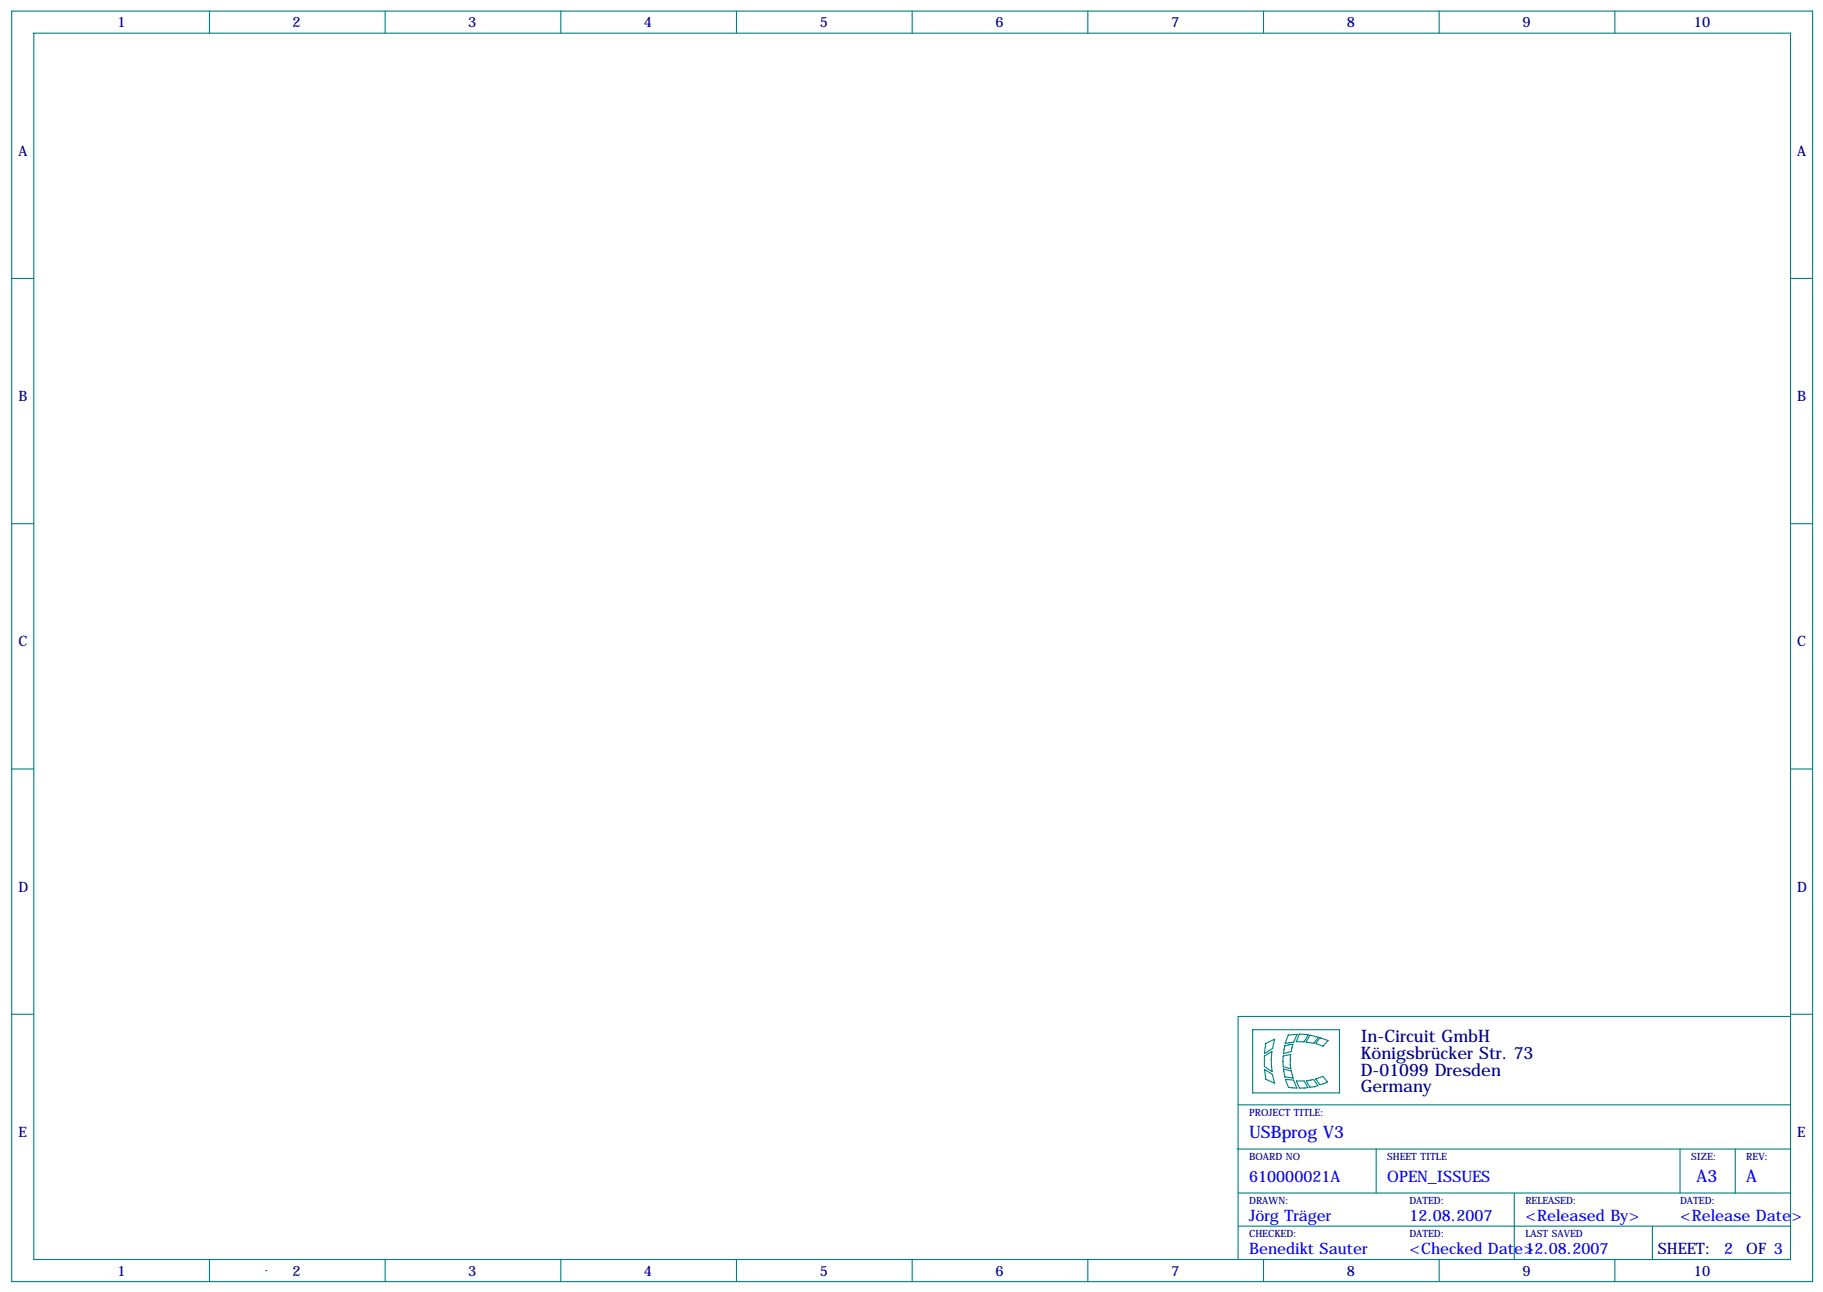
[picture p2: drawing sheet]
<svg xmlns="http://www.w3.org/2000/svg" width="419mm" height="297mm" viewBox="0 0 419 297" stroke-linecap="round" stroke-linejoin="round" font-family="sans-serif">
<g fill="none" stroke="#008080" stroke-width=".25">
<path d="M2.7 2.6h414v292.1h-414zM7.8 7.6h403.8v282h-403.8zM48.2 2.6v5M88.5 2.6v5M128.9 2.6v5M169.3 2.6v5M209.7 2.6v5M250.1 2.6v5M290.5 2.6v5M330.9 2.6v5M371.2 2.6v5M2.7 64h5.1"/>
<path d="M411.6 64h5.1M2.7 120.4h5.1M411.6 120.4h5.1M2.7 176.8h5.1M411.6 176.8h5.1M2.7 233.2h5.1M288 236.7h19.9v14.6h-19.9zM291 239.9l2-1-.4 2.2-1.9 1.1zM296.2 238l2-.2-.8 1.8-1.9 .3zM298.7 237.8l2.1 .1-1 1.6h-1.8zM301.2 238l1.9 .5-1 1.3-1.9-.2zM303.4 238.6l1.9 .6-1.1 1.3-1.7-.6z"/>
<path d="M411.6 233.7h-127v55.9M411.6 233.2h5.1M284.6 254h127M290.7 242.8l1.7-1.1-.1 1.9 .2 2.8-1.8-1.2zM290.7 245.9l1.8 1.1 .5 2-2-.9zM295 245.8h.1M295 242.8l1.7-.4-.1 2.4 .2 .9-1.8-.5zM295.1 245.8l1.7 .4 .5 1.7-1.9-.3zM295.4 240.4l1.8-.3-.3 1.7-1.8 .4zM295.5 248.2l1.9 .1 .7 1.9-1.9-.2zM298 248.5h1.8l.9 1.5-1.9 .2zM300.3 248.5l1.7-.3 1 1.4-1.9 .3z"/>
<path d="M302.5 248.1l1.6-.6 1.1 1.2-1.8 .7zM284.4 264.2h127.2M284.6 274.3h127M292.3 260.4h.1M294.8 260.4h.1M294.8 261.6h.1M316.4 264.2v10.1M348.1 274.3v15.3M386.2 264.2v10.1M398.9 264.2v10.1M48.2 289.6v5.1M61.1 292.1h.1"/>
<path d="M88.5 289.6v5.1M128.9 289.6v5.1M169.3 289.6v5.1M209.7 289.6v5.1M250.1 289.6v5.1M284.6 281.9h127M290.5 289.6v5.1M330.9 289.6v5.1M371.2 289.6v5.1M379.9 282v7.6"/>
</g>
<g font-size="4" fill="#000080">
<text x="312.8" y="239.7">In-Circuit GmbH</text>
<text x="312.8" y="243.5">Königsbrücker Str. 73</text>
<text x="312.8" y="247.3">D-01099 Dresden</text>
<text x="312.8" y="251.1">Germany</text>
</g>
<g font-size="4" fill="#00f">
<text x="287.2" y="261.6">USBprog V3</text>
<text x="390" y="271.8">A3</text>
<text x="401.5" y="271.8">A</text>
</g>
<g font-size="3.6" fill="#00f">
<text x="287.2" y="271.8">610000021A</text>
<text x="318.9" y="271.8">OPEN_ISSUES</text>
<text x="287.2" y="280.7">Jörg Träger</text>
<text x="324" y="280.7">12.08.2007</text>
<text x="350.7" y="280.7">&lt;Released By&gt;</text>
<text x="386.2" y="280.7">&lt;Release Date&gt;</text>
<text x="287.2" y="288.3">Benedikt Sauter</text>
<text x="324" y="288.3">&lt;Checked Date&gt;</text>
<text x="350.7" y="288.3">12.08.2007</text>
<text x="396.4" y="288.3">2</text>
</g>
<g font-size="3.6" fill="#000080">
<text x="381.2" y="288.3">SHEET:</text>
<text x="401.5" y="288.3">OF 3</text>
</g>
<g font-size="3.3" fill="#000080">
<text x="27" y="6.2">1</text>
<text x="67.3" y="6.2">2</text>
<text x="107.7" y="6.2">3</text>
<text x="148.1" y="6.2">4</text>
<text x="188.4" y="6.2">5</text>
<text x="228.8" y="6.2">6</text>
<text x="269.2" y="6.2">7</text>
<text x="309.6" y="6.2">8</text>
<text x="350" y="6.2">9</text>
<text x="389.4" y="6.2">10</text>
<text x="4.2" y="35.8">A</text>
<text x="413.2" y="35.8">A</text>
<text x="4.2" y="92.2">B</text>
<text x="413.2" y="92.2">B</text>
<text x="4.2" y="148.6">C</text>
<text x="413.2" y="148.6">C</text>
<text x="4.2" y="205">D</text>
<text x="413.2" y="205">D</text>
<text x="4.2" y="261.4">E</text>
<text x="413.2" y="261.4">E</text>
<text x="27" y="293.3">1</text>
<text x="67.3" y="293.3">2</text>
<text x="107.7" y="293.3">3</text>
<text x="148.1" y="293.3">4</text>
<text x="188.4" y="293.3">5</text>
<text x="228.8" y="293.3">6</text>
<text x="269.2" y="293.3">7</text>
<text x="309.6" y="293.3">8</text>
<text x="350" y="293.3">9</text>
<text x="389.4" y="293.3">10</text>
</g>
<g font-size="2.3" fill="#000080">
<text x="287.2" y="256.6">PROJECT TITLE:</text>
<text x="287.2" y="266.7">BOARD NO</text>
<text x="318.9" y="266.7">SHEET TITLE</text>
<text x="388.8" y="266.7">SIZE:</text>
<text x="401.5" y="266.7">REV:</text>
<text x="287.2" y="276.9">DRAWN:</text>
<text x="324" y="276.9">DATED:</text>
<text x="350.7" y="276.9">RELEASED:</text>
<text x="386.2" y="276.9">DATED:</text>
<text x="287.2" y="284.5">CHECKED:</text>
<text x="324" y="284.5">DATED:</text>
<text x="350.7" y="284.5">LAST SAVED</text>
</g>
</svg>
